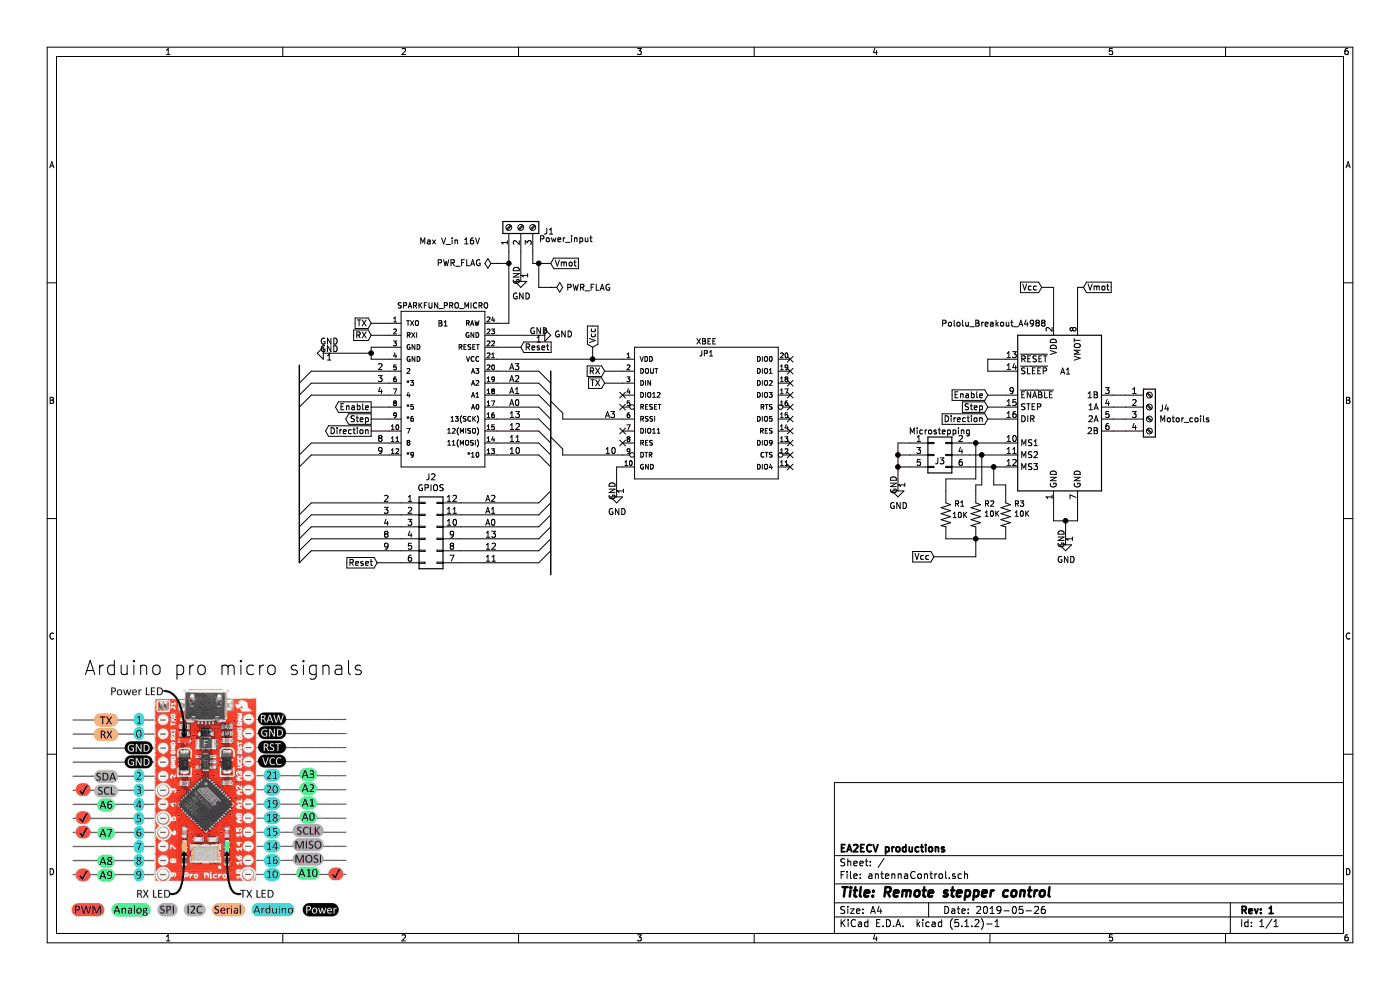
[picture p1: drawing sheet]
EESchema Schematic File Version 4
EELAYER 29 0
EELAYER END
$Descr A4 11693 8268
encoding utf-8
Sheet 1 1
Title "Remote stepper control"
Date "2019-05-26"
Rev "1"
Comp "EA2ECV productions"
Comment1 ""
Comment2 ""
Comment3 ""
Comment4 ""
$EndDescr
Wire Wire Line
	3100 2900 3100 2950
$Comp
L power:GND #PWR0101
U 1 1
P 2750 2950
F 0 "#PWR0101" H 2750 2700 50  0001 C CNN
F 1 "GND" V 2650 2950 50  0000 C CNN
F 2 "" H 2750 2950 50  0001 C CNN
F 3 "" H 2750 2950 50  0001 C CNN
	1    2750 2950
	0    1    1    0   
$EndComp
Connection ~ 3100 2950
Wire Wire Line
	3100 2950 3100 3000
$Comp
L power:GND #PWR0102
U 1 1
P 5150 4100
F 0 "#PWR0102" H 5150 3850 50  0001 C CNN
F 1 "GND" H 5155 3927 50  0000 C CNN
F 2 "" H 5150 4100 50  0001 C CNN
F 3 "" H 5150 4100 50  0001 C CNN
	1    5150 4100
	1    0    0    -1  
$EndComp
Wire Wire Line
	5200 3900 5150 3900
Wire Wire Line
	5150 3900 5150 4100
Wire Wire Line
	3100 3000 3250 3000
Wire Wire Line
	3250 2900 3100 2900
$Comp
L SparkFun-Boards:SPARKFUN_PRO_MICRO B1
U 1 1
P 3700 3250
F 0 "B1" H 3700 3800 45  0000 C CNN
F 1 "SPARKFUN_PRO_MICRO" H 3700 3950 45  0000 C CNN
F 2 "Boards:SPARKFUN_PRO_MICRO" H 3700 4050 20  0001 C CNN
F 3 "" H 3700 3250 50  0001 C CNN
F 4 "" H 3700 3981 60  0000 C CNN "Field4"
	1    3700 3250
	1    0    0    -1  
$EndComp
$Comp
L SparkFun-RF:XBEE JP1
U 1 1
P 5900 3400
F 0 "JP1" H 5900 3850 45  0000 C CNN
F 1 "XBEE" H 5900 3950 45  0000 C CNN
F 2 "RF:XBEE" H 5900 4000 20  0001 C CNN
F 3 "" H 5900 3400 50  0001 C CNN
F 4 "" H 5900 3981 60  0000 C CNN "Field4"
	1    5900 3400
	1    0    0    -1  
$EndComp
Text GLabel 5050 3100 0    50   Input ~ 0
RX
Text GLabel 5050 3200 0    50   Input ~ 0
TX
Text GLabel 3100 2800 0    50   Input ~ 0
RX
Text GLabel 3100 2700 0    50   Input ~ 0
TX
Wire Wire Line
	3250 2700 3100 2700
Wire Wire Line
	3250 2800 3100 2800
Wire Wire Line
	5200 3100 5050 3100
$Comp
L power:GND #PWR0103
U 1 1
P 4500 2800
F 0 "#PWR0103" H 4500 2550 50  0001 C CNN
F 1 "GND" V 4505 2672 50  0000 R CNN
F 2 "" H 4500 2800 50  0001 C CNN
F 3 "" H 4500 2800 50  0001 C CNN
	1    4500 2800
	0    -1   -1   0   
$EndComp
Wire Wire Line
	5200 3200 5050 3200
Text Notes 3500 2050 0    50   ~ 0
Max V_in 16V
Wire Wire Line
	4250 2700 4150 2700
$Comp
L Connector:Screw_Terminal_01x04 J4
U 1 1
P 9600 3400
F 0 "J4" H 9680 3392 50  0000 L CNN
F 1 "Motor_coils" H 9680 3301 50  0000 L CNN
F 2 "Connectors:SCREWTERMINAL-3.5MM-4" H 9600 3400 50  0001 C CNN
F 3 "~" H 9600 3400 50  0001 C CNN
	1    9600 3400
	1    0    0    -1  
$EndComp
$Comp
L Driver_Motor:Pololu_Breakout_A4988 A1
U 1 1
P 8800 3400
F 0 "A1" H 8900 3700 50  0000 C CNN
F 1 "Pololu_Breakout_A4988" H 8300 4100 50  0000 C CNN
F 2 "myLib:Pololu_Breakout_4988" H 9075 2650 50  0001 L CNN
F 3 "https://www.pololu.com/product/2980/pictures" H 8900 3100 50  0001 C CNN
	1    8800 3400
	1    0    0    -1  
$EndComp
Wire Wire Line
	9300 3300 9400 3300
Wire Wire Line
	9300 3400 9400 3400
Wire Wire Line
	9300 3500 9400 3500
Wire Wire Line
	9300 3600 9400 3600
Wire Wire Line
	8800 4200 8800 4350
Wire Wire Line
	8800 4350 8900 4350
Wire Wire Line
	9000 4350 9000 4200
$Comp
L power:GND #PWR0104
U 1 1
P 8900 4500
F 0 "#PWR0104" H 8900 4250 50  0001 C CNN
F 1 "GND" H 8905 4327 50  0000 C CNN
F 2 "" H 8900 4500 50  0001 C CNN
F 3 "" H 8900 4500 50  0001 C CNN
	1    8900 4500
	1    0    0    -1  
$EndComp
Wire Wire Line
	8900 4500 8900 4350
Connection ~ 8900 4350
Wire Wire Line
	8900 4350 9000 4350
$Comp
L power:GND #PWR0105
U 1 1
P 7500 4050
F 0 "#PWR0105" H 7500 3800 50  0001 C CNN
F 1 "GND" H 7505 3877 50  0000 C CNN
F 2 "" H 7500 4050 50  0001 C CNN
F 3 "" H 7500 4050 50  0001 C CNN
	1    7500 4050
	1    0    0    -1  
$EndComp
Wire Wire Line
	7600 3700 7500 3700
Wire Wire Line
	7500 3700 7500 3800
Wire Wire Line
	7600 3800 7500 3800
Connection ~ 7500 3800
Wire Wire Line
	7500 3800 7500 3900
Wire Wire Line
	7600 3900 7500 3900
Connection ~ 7500 3900
Wire Wire Line
	7500 3900 7500 4050
Wire Wire Line
	8100 3700 8150 3700
Wire Wire Line
	8400 3800 8200 3800
Wire Wire Line
	8100 3900 8300 3900
$Comp
L SparkFun-Resistors:RESISTORAXIAL-0.3 R3
U 1 1
P 8400 4300
F 0 "R3" V 8305 4368 45  0000 L CNN
F 1 "10K" V 8389 4368 45  0000 L CNN
F 2 "Resistors_SMD:R_0805_HandSoldering" H 8400 4450 20  0001 C CNN
F 3 "" H 8400 4300 60  0001 C CNN
F 4 " " V 8484 4368 60  0000 L CNN "Field4"
	1    8400 4300
	0    1    1    0   
$EndComp
$Comp
L SparkFun-Resistors:RESISTORAXIAL-0.3 R1
U 1 1
P 7900 4300
F 0 "R1" V 7805 4368 45  0000 L CNN
F 1 "10K" V 7900 4350 45  0000 L CNN
F 2 "Resistors_SMD:R_0805_HandSoldering" H 7900 4450 20  0001 C CNN
F 3 "" H 7900 4300 60  0001 C CNN
F 4 " " V 7984 4368 60  0000 L CNN "Field4"
	1    7900 4300
	0    1    1    0   
$EndComp
$Comp
L SparkFun-Resistors:RESISTORAXIAL-0.3 R2
U 1 1
P 8150 4300
F 0 "R2" V 8055 4368 45  0000 L CNN
F 1 "10K" V 8139 4368 45  0000 L CNN
F 2 "Resistors_SMD:R_0805_HandSoldering" H 8150 4450 20  0001 C CNN
F 3 "" H 8150 4300 60  0001 C CNN
F 4 " " V 8234 4368 60  0000 L CNN "Field4"
	1    8150 4300
	0    1    1    0   
$EndComp
Wire Wire Line
	8150 3700 8150 4000
Wire Wire Line
	8150 4000 7900 4000
Wire Wire Line
	7900 4000 7900 4100
Connection ~ 8150 3700
Wire Wire Line
	8150 3700 8400 3700
Wire Wire Line
	8200 3800 8200 4050
Wire Wire Line
	8200 4050 8150 4050
Wire Wire Line
	8150 4050 8150 4100
Connection ~ 8200 3800
Wire Wire Line
	8200 3800 8100 3800
Wire Wire Line
	8400 4500 8150 4500
Wire Wire Line
	7900 4500 8150 4500
Connection ~ 8150 4500
Wire Wire Line
	8400 4100 8400 4050
Wire Wire Line
	8400 4050 8300 4050
Wire Wire Line
	8300 4050 8300 3900
Connection ~ 8300 3900
Wire Wire Line
	8300 3900 8400 3900
Text GLabel 8700 2400 0    50   Input ~ 0
Vcc
Text GLabel 7800 4650 0    50   Input ~ 0
Vcc
Wire Wire Line
	7800 4650 8150 4650
Wire Wire Line
	8150 4650 8150 4500
Wire Wire Line
	8400 3000 8250 3000
Wire Wire Line
	8250 3000 8250 3100
Wire Wire Line
	8250 3100 8400 3100
Text GLabel 3100 3400 0    50   Output ~ 0
Enable
Text GLabel 3100 3500 0    50   Output ~ 0
Step
Text GLabel 3100 3600 0    50   Output ~ 0
Direction
Wire Wire Line
	3250 3400 3100 3400
Wire Wire Line
	3250 3500 3100 3500
Wire Wire Line
	3250 3600 3100 3600
Text GLabel 8250 3300 0    50   Input ~ 0
Enable
Text GLabel 8250 3400 0    50   Input ~ 0
Step
Text GLabel 8250 3500 0    50   Input ~ 0
Direction
Wire Wire Line
	8250 3300 8400 3300
Wire Wire Line
	8400 3400 8250 3400
Wire Wire Line
	8250 3500 8400 3500
$Comp
L Connector_Generic:Conn_02x06_Counter_Clockwise J2
U 1 1
P 3550 4400
F 0 "J2" H 3600 4817 50  0000 C CNN
F 1 "GPIOS" H 3600 4726 50  0000 C CNN
F 2 "Pin_Headers:Pin_Header_Straight_2x06_Pitch2.54mm" H 3550 4400 50  0001 C CNN
F 3 "~" H 3550 4400 50  0001 C CNN
	1    3550 4400
	1    0    0    -1  
$EndComp
Entry Wire Line
	2500 3200 2600 3100
Entry Wire Line
	2500 3300 2600 3200
Entry Wire Line
	2500 3400 2600 3300
Entry Wire Line
	2500 3800 2600 3700
Entry Wire Line
	2500 3900 2600 3800
Wire Wire Line
	3250 3300 2600 3300
Wire Wire Line
	3250 3700 2600 3700
Wire Wire Line
	3250 3800 2600 3800
Entry Wire Line
	2500 4300 2600 4200
Entry Wire Line
	2500 4400 2600 4300
Entry Wire Line
	2500 4500 2600 4400
Entry Wire Line
	2500 4600 2600 4500
Entry Wire Line
	2500 4700 2600 4600
Text Label 3150 3100 0    50   ~ 0
2
Text Label 3150 3200 0    50   ~ 0
3
Text Label 3150 3300 0    50   ~ 0
4
Text Label 3150 3700 0    50   ~ 0
8
Text Label 3150 3800 0    50   ~ 0
9
Text Label 3200 4200 0    50   ~ 0
2
Text Label 3200 4300 0    50   ~ 0
3
Text Label 3200 4400 0    50   ~ 0
4
Text Label 3200 4500 0    50   ~ 0
8
Text Label 3200 4600 0    50   ~ 0
9
Text GLabel 4350 2900 2    50   Input ~ 0
Reset
Text GLabel 3150 4700 0    50   Input ~ 0
Reset
Wire Wire Line
	3350 4700 3150 4700
Wire Wire Line
	4150 3000 4950 3000
Wire Wire Line
	8700 2400 8800 2400
Wire Wire Line
	8800 2400 8800 2700
Text GLabel 4950 2900 1    50   Input ~ 0
Vcc
Wire Wire Line
	4350 2900 4150 2900
Wire Wire Line
	4950 2900 4950 3000
Connection ~ 4950 3000
Wire Wire Line
	4950 3000 5200 3000
Entry Wire Line
	4600 3200 4500 3100
Entry Wire Line
	4600 3300 4500 3200
Entry Wire Line
	4600 3400 4500 3300
Entry Wire Line
	4600 3500 4500 3400
Entry Wire Line
	4600 3600 4500 3500
Entry Wire Line
	4600 3700 4500 3600
Entry Wire Line
	4600 3800 4500 3700
Entry Wire Line
	4600 3900 4500 3800
Wire Wire Line
	4500 3100 4150 3100
Wire Wire Line
	4500 3200 4150 3200
Wire Wire Line
	4500 3300 4150 3300
Wire Wire Line
	4500 3400 4150 3400
Wire Wire Line
	4150 3500 4500 3500
Wire Wire Line
	4500 3600 4150 3600
Wire Wire Line
	4150 3700 4500 3700
Wire Wire Line
	4500 3800 4150 3800
Entry Wire Line
	4600 4100 4500 4200
Entry Wire Line
	4500 4300 4600 4200
Entry Wire Line
	4500 4400 4600 4300
Entry Wire Line
	4500 4500 4600 4400
Entry Wire Line
	4500 4600 4600 4500
Entry Wire Line
	4500 4700 4600 4600
Wire Wire Line
	4500 4200 3850 4200
Wire Wire Line
	3850 4300 4500 4300
Wire Wire Line
	4500 4400 3850 4400
Wire Wire Line
	3850 4500 4500 4500
Wire Wire Line
	4500 4600 3850 4600
Wire Wire Line
	3850 4700 4500 4700
Wire Wire Line
	2750 2950 3100 2950
Wire Wire Line
	2600 3200 3250 3200
Wire Wire Line
	2600 3100 3250 3100
Wire Wire Line
	3350 4200 2600 4200
Wire Wire Line
	2600 4300 3350 4300
Wire Wire Line
	2600 4400 3350 4400
Wire Wire Line
	2600 4500 3350 4500
Wire Wire Line
	2600 4600 3350 4600
Text Label 4250 3100 0    50   ~ 0
A3
Text Label 4250 3200 0    50   ~ 0
A2
Text Label 4250 3300 0    50   ~ 0
A1
Text Label 4250 3400 0    50   ~ 0
A0
Text Label 4250 3500 0    50   ~ 0
13
Text Label 4250 3600 0    50   ~ 0
12
Text Label 4250 3700 0    50   ~ 0
11
Text Label 4250 3800 0    50   ~ 0
10
Entry Wire Line
	4700 3750 4600 3650
Text Label 5050 3800 0    50   ~ 0
10
Text Label 5050 3500 0    50   ~ 0
A3
Text Label 4050 4200 0    50   ~ 0
A2
Text Label 4050 4300 0    50   ~ 0
A1
Text Label 4050 4400 0    50   ~ 0
A0
Text Label 4050 4500 0    50   ~ 0
13
Text Label 4050 4600 0    50   ~ 0
12
Text Label 4050 4700 0    50   ~ 0
11
Text Notes 700  5650 0    118  ~ 0
Arduino pro micro signals
NoConn ~ 5200 3300
NoConn ~ 5200 3400
NoConn ~ 5200 3600
NoConn ~ 5200 3700
NoConn ~ 6600 3000
NoConn ~ 6600 3100
NoConn ~ 6600 3200
NoConn ~ 6600 3300
NoConn ~ 6600 3400
NoConn ~ 6600 3500
NoConn ~ 6600 3600
NoConn ~ 6600 3700
NoConn ~ 6600 3800
NoConn ~ 6600 3900
Text GLabel 9050 2400 2    50   Input ~ 0
Vmot
Wire Wire Line
	9050 2400 9000 2400
Wire Wire Line
	9000 2400 9000 2700
Wire Wire Line
	4150 2800 4500 2800
$Comp
L Connector:Screw_Terminal_01x03 J1
U 1 1
P 4350 1900
F 0 "J1" V 4314 1712 50  0000 R CNN
F 1 "Power_input" V 4250 1750 50  0000 R CNN
F 2 "Connectors:SCREWTERMINAL-3.5MM-3" H 4350 1900 50  0001 C CNN
F 3 "~" H 4350 1900 50  0001 C CNN
	1    4350 1900
	0    -1   -1   0   
$EndComp
$Comp
L power:GND #PWR0106
U 1 1
P 4350 2300
F 0 "#PWR0106" H 4350 2050 50  0001 C CNN
F 1 "GND" H 4355 2127 50  0000 C CNN
F 2 "" H 4350 2300 50  0001 C CNN
F 3 "" H 4350 2300 50  0001 C CNN
	1    4350 2300
	1    0    0    -1  
$EndComp
Text GLabel 4600 2200 2    50   Input ~ 0
Vmot
Wire Wire Line
	4450 2200 4450 2100
Wire Wire Line
	4350 2300 4350 2100
Wire Wire Line
	4450 2200 4500 2200
Wire Wire Line
	5200 3800 4700 3800
Wire Wire Line
	4700 3800 4700 3750
Entry Wire Line
	4600 3350 4700 3450
Wire Wire Line
	4700 3450 4700 3500
Wire Wire Line
	4700 3500 5200 3500
$Comp
L power:PWR_FLAG #FLG0101
U 1 1
P 4150 2200
F 0 "#FLG0101" H 4150 2275 50  0001 C CNN
F 1 "PWR_FLAG" V 4150 2327 50  0000 L CNN
F 2 "" H 4150 2200 50  0001 C CNN
F 3 "~" H 4150 2200 50  0001 C CNN
	1    4150 2200
	0    -1   -1   0   
$EndComp
Wire Wire Line
	4250 2100 4250 2200
$Comp
L power:PWR_FLAG #FLG0102
U 1 1
P 4600 2400
F 0 "#FLG0102" H 4600 2475 50  0001 C CNN
F 1 "PWR_FLAG" V 4600 2528 50  0000 L CNN
F 2 "" H 4600 2400 50  0001 C CNN
F 3 "~" H 4600 2400 50  0001 C CNN
	1    4600 2400
	0    1    1    0   
$EndComp
Wire Wire Line
	4150 2200 4250 2200
Connection ~ 4250 2200
Wire Wire Line
	4250 2200 4250 2700
Wire Wire Line
	4600 2400 4500 2400
Wire Wire Line
	4500 2400 4500 2200
Connection ~ 4500 2200
Wire Wire Line
	4500 2200 4600 2200
$Comp
L Connector_Generic:Conn_02x03_Odd_Even J3
U 1 1
P 7800 3800
F 0 "J3" H 7850 3750 50  0000 C CNN
F 1 "Microstepping" H 7850 4000 50  0000 C CNN
F 2 "Pin_Headers:Pin_Header_Straight_2x03_Pitch2.54mm" H 7800 3800 50  0001 C CNN
F 3 "~" H 7800 3800 50  0001 C CNN
	1    7800 3800
	1    0    0    -1  
$EndComp
Wire Bus Line
	2500 3050 2500 4700
Wire Bus Line
	4600 3100 4600 4800
$EndSCHEMATC
